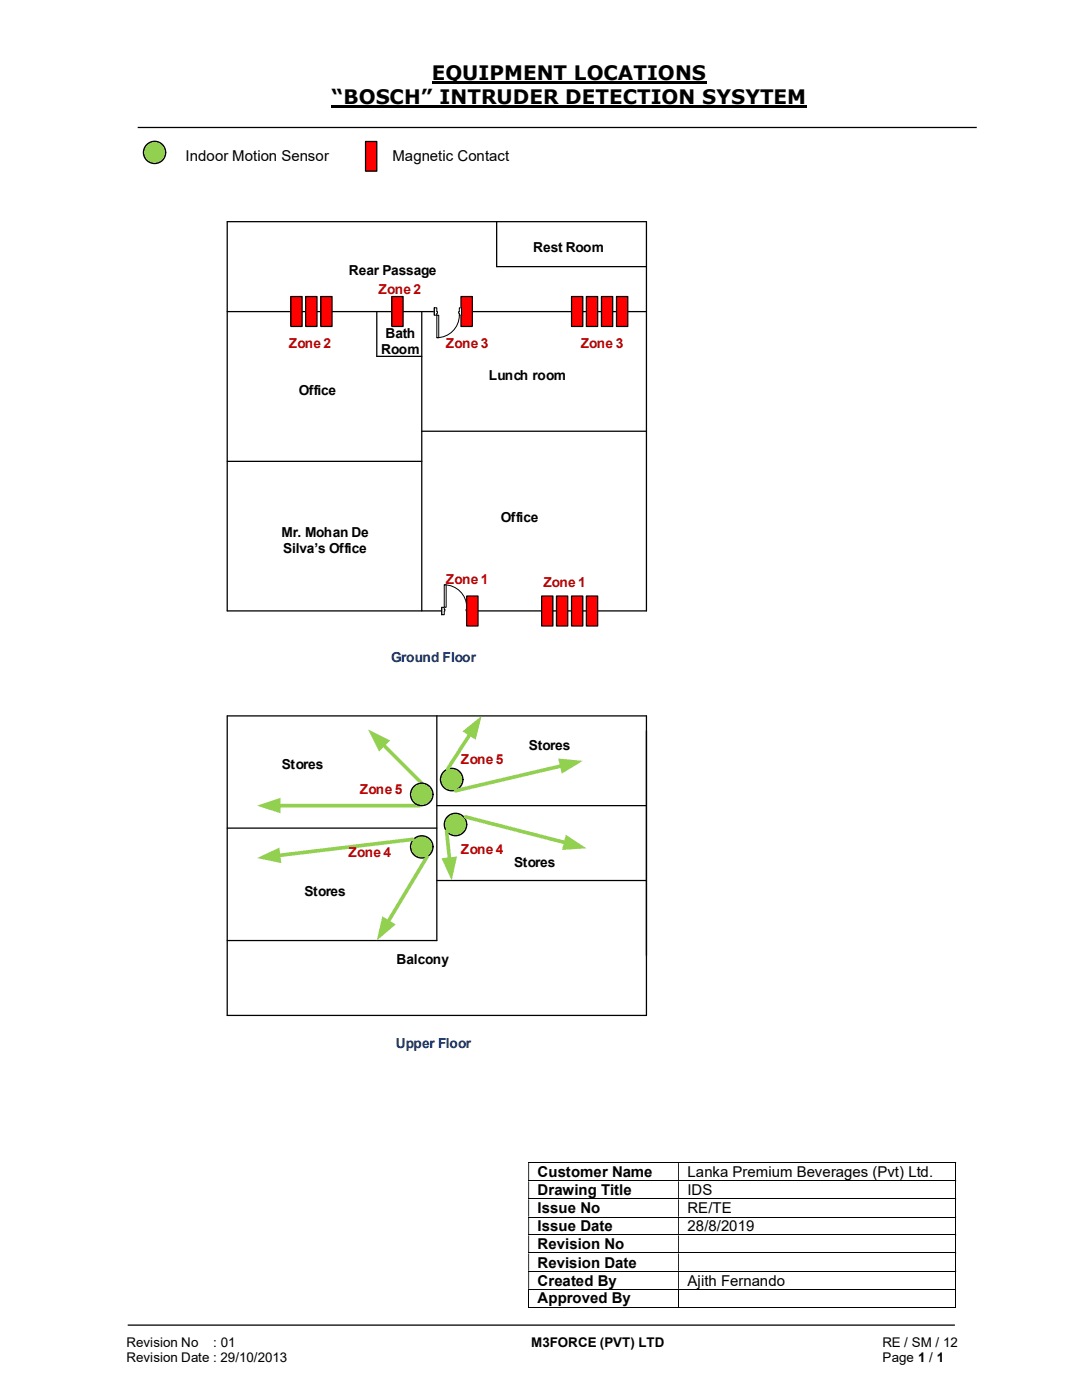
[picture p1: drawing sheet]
<svg xmlns="http://www.w3.org/2000/svg" width="216mm" height="279mm" viewBox="0 0 216 279" stroke-linecap="round" stroke-linejoin="round" font-family="sans-serif">
<path d="M86.1 16.5h54.9M66.2 21.3h94.8" fill="none" stroke="#000" stroke-width=".42"/>
<path d="M27.5 25.4h167.4M25.5 264.5h165" fill="none" stroke="#000" stroke-width=".25"/>
<g fill="none" stroke="#000" stroke-width=".2">
<path d="M105.4 232.1h85.2M105.4 235.7h85.2M105.4 239.3h85.2M190.7 232.1v3.5M190.7 235.8v3.4M190.7 239.4v3.4M105.4 242.9h85.2M105.4 246.5h85.2M105.4 250.1h85.2M105.4 253.7h85.2M105.4 257.3h85.2M105.5 257.3v3.7"/>
<path d="M135.4 257.3v3.7M190.7 243v3.4M190.7 246.5v3.5M190.7 250.1v3.5M190.7 253.8v3.4M190.7 257.3v3.7M105.4 260.9h29.9M135.5 260.9h55.1"/>
</g>
<g fill="#000">
<path d="M190.6 232h.2v.1h-.2zM105.4 232.1h.2v3.5h-.2zM135.3 232.1h.2v3.5h-.2z" fill-rule="evenodd"/>
<path d="M190.6 235.6h.2v.2h-.2zM105.4 235.8h.2v3.4h-.2zM135.3 235.8h.2v3.4h-.2z" fill-rule="evenodd"/>
<path d="M190.6 239.2h.2v.2h-.2zM105.4 239.4h.2v3.4h-.2zM135.3 239.4h.2v3.4h-.2z" fill-rule="evenodd"/>
<path d="M190.6 242.8h.2v.2h-.2zM105.4 243h.2v3.4h-.2zM135.3 243h.2v3.4h-.2z" fill-rule="evenodd"/>
<path d="M190.6 246.4h.2v.1h-.2zM105.4 246.5h.2v3.5h-.2zM135.3 246.5h.2v3.5h-.2z" fill-rule="evenodd"/>
<path d="M190.6 250h.2v.1h-.2zM105.4 250.1h.2v3.5h-.2zM135.3 250.1h.2v3.5h-.2z" fill-rule="evenodd"/>
<path d="M190.6 253.6h.2v.2h-.2zM105.4 253.8h.2v3.4h-.2zM135.3 253.8h.2v3.4h-.2z" fill-rule="evenodd"/>
</g>
<path d="M190.6 257.2h.2v.1h-.2zM190.6 260.8h.2v.2h-.2z" fill="#000"/>
<circle cx="30.8" cy="30.4" r="2.22" fill="#92d050"/>
<circle cx="30.8" cy="30.4" r="2.22" fill="none" stroke="#000" stroke-width=".25"/>
<path d="M72.9 28.2h2.3v6h-2.3z" fill="#f00"/>
<path d="M72.9 28.2h2.3v6h-2.3zM45.3 44.2h83.7v77.7h-83.7zM99.1 44.2v9h29.9M45.3 62.2h83.7M75.2 62.2v8.9h9M84.2 62.2v59.7M45.3 92.1h38.9M84.2 86.1h44.8M45.3 142.9h83.7v59.7h-83.7zM87.2 175.7h41.8M45.3 187.7h41.9" fill="none" stroke="#000" stroke-width=".25"/>
<path d="M55.6 160.8h28.2" fill="none" stroke="#92d050" stroke-width=".72"/>
<path d="M51.3 160.8l4.7-1.6v3.1z" fill="#92d050"/>
<path d="M76.5 148.6l7.7 7.7" fill="none" stroke="#92d050" stroke-width=".72"/>
<path d="M73.4 145.6l4.5 2.2-2.3 2.2z" fill="#92d050"/>
<path d="M87.2 142.9v44.8M45.3 165.3h41.9M87.2 160.8h41.8" fill="none" stroke="#000" stroke-width=".25"/>
<circle cx="90.1" cy="155.6" r="2.24" fill="#92d050"/>
<circle cx="90.1" cy="155.6" r="2.24" fill="none" stroke="#000" stroke-width=".25"/>
<circle cx="84.2" cy="158.5" r="2.24" fill="#92d050"/>
<circle cx="84.2" cy="158.5" r="2.24" fill="none" stroke="#000" stroke-width=".25"/>
<circle cx="84.2" cy="169" r="2.23" fill="#92d050"/>
<circle cx="84.2" cy="169" r="2.23" fill="none" stroke="#000" stroke-width=".25"/>
<circle cx="90.9" cy="164.5" r="2.24" fill="#92d050"/>
<circle cx="90.9" cy="164.5" r="2.24" fill="none" stroke="#000" stroke-width=".25"/>
<path d="M93.8 146.5l-4.5 7" fill="none" stroke="#92d050" stroke-width=".72"/>
<path d="M92.3 146l3.8-3.1-1.2 4.7z" fill="#92d050"/>
<path d="M112.1 152.8l-21.2 5" fill="none" stroke="#92d050" stroke-width=".72"/>
<path d="M111.4 151.4l4.9 .4-4.2 2.6z" fill="#92d050"/>
<path d="M82.4 167.5l-26.9 3.2" fill="none" stroke="#92d050" stroke-width=".72"/>
<path d="M51.3 171.2l4.5-2 .3 3.1z" fill="#92d050"/>
<path d="M92.9 163l20 5.2" fill="none" stroke="#92d050" stroke-width=".72"/>
<path d="M112.9 166.6l4.1 2.7-4.9 .3z" fill="#92d050"/>
<path d="M89.1 165.9l.6 5.6" fill="none" stroke="#92d050" stroke-width=".72"/>
<path d="M88.1 171.3l3.1-.4-1.1 4.8z" fill="#92d050"/>
<path d="M85.2 171l-7.8 13" fill="none" stroke="#92d050" stroke-width=".72"/>
<path d="M76.3 182.9l2.7 1.6-3.8 3.2z" fill="#92d050"/>
<path d="M88.1 121.2h5.5v1.5h-5.5z" fill="#fff"/>
<path d="M88.1 121.2h5.5v1.5h-5.5z" fill="none" stroke="#fff" stroke-width=".2"/>
<path d="M88.1 121.2h.5v1.5h-.5zM93.1 121.2v1.5h.5v-1.5z" fill-rule="evenodd" fill="#fff"/>
<path d="M88.6 121.6v-.4h-.5v1.5h.5v-.7M93.1 121.6v-.4h.5v1.5h-.5v-.7" fill="none" stroke="#000" stroke-width=".2"/>
<path d="M88.6 121.6h.2v.4h-.2zM93 121.6v.4h.1v-.4z" fill-rule="evenodd" fill="#fff"/>
<path d="M88.6 116.7a4.5 4.5 0 0 1 4.5 4.5M88.1 121.2v1.5M88.6 121.6h.2v.4h-.2M93.1 121.6h-.1v.4h.1M93.6 121.2v1.5" fill="none" stroke="#000" stroke-width=".2"/>
<path d="M88.6 116.7h.4v4.5h-.4z" fill-rule="evenodd" fill="#fff"/>
<path d="M88.6 116.7h.4v4.5h-.4z" fill="none" stroke="#000" stroke-width=".2"/>
<path d="M93.1 119h2.3v5.9h-2.3z" fill="#f00"/>
<path d="M93.1 119h2.3v5.9h-2.3z" fill="none" stroke="#000" stroke-width=".25"/>
<path d="M78.2 59.2h2.2v6h-2.2z" fill="#f00"/>
<path d="M78.2 59.2h2.2v6h-2.2z" fill="none" stroke="#000" stroke-width=".25"/>
<path d="M92 59.2h2.2v6h-2.2z" fill="#f00"/>
<path d="M92 59.2h2.2v6h-2.2z" fill="none" stroke="#000" stroke-width=".25"/>
<path d="M117 119h2.3v5.9h-2.3z" fill="#f00"/>
<path d="M117 119h2.3v5.9h-2.3z" fill="none" stroke="#000" stroke-width=".25"/>
<path d="M114 119h2.3v5.9h-2.3z" fill="#f00"/>
<path d="M114 119h2.3v5.9h-2.3z" fill="none" stroke="#000" stroke-width=".25"/>
<path d="M111 119h2.3v5.9h-2.3z" fill="#f00"/>
<path d="M111 119h2.3v5.9h-2.3z" fill="none" stroke="#000" stroke-width=".25"/>
<path d="M108.1 119h2.2v5.9h-2.2z" fill="#f00"/>
<path d="M108.1 119h2.2v5.9h-2.2z" fill="none" stroke="#000" stroke-width=".25"/>
<path d="M123 59.2h2.3v6h-2.3z" fill="#f00"/>
<path d="M123 59.2h2.3v6h-2.3z" fill="none" stroke="#000" stroke-width=".25"/>
<path d="M120 59.2h2.3v6h-2.3z" fill="#f00"/>
<path d="M120 59.2h2.3v6h-2.3z" fill="none" stroke="#000" stroke-width=".25"/>
<path d="M117 59.2h2.3v6h-2.3z" fill="#f00"/>
<path d="M117 59.2h2.3v6h-2.3z" fill="none" stroke="#000" stroke-width=".25"/>
<path d="M114 59.2h2.3v6h-2.3z" fill="#f00"/>
<path d="M114 59.2h2.3v6h-2.3z" fill="none" stroke="#000" stroke-width=".25"/>
<path d="M86.7 61.4h5.4v1.5h-5.4z" fill="#fff"/>
<path d="M86.7 61.4h5.4v1.5h-5.4z" fill="none" stroke="#fff" stroke-width=".2"/>
<path d="M86.7 61.4v1.5h.5v-1.5zM91.7 61.4h.4v1.5h-.4z" fill-rule="evenodd" fill="#fff"/>
<path d="M87.2 62.2v-.8h-.5v1.5h.5v-.4M91.7 62.2v-.8h.4v1.5h-.4v-.4" fill="none" stroke="#000" stroke-width=".2"/>
<path d="M87.2 62.2v.3h.1v-.3zM91.5 62.2h.2v.3h-.2z" fill-rule="evenodd" fill="#fff"/>
<path d="M86.7 61.4v1.5M87.2 62.2h.1v.3h-.1M91.7 62.9a4.5 4.5 0 0 1-4.5 4.5M91.7 62.2h-.2v.3h.2M92.1 61.4v1.5" fill="none" stroke="#000" stroke-width=".2"/>
<path d="M87.2 62.9h.3v4.5h-.3z" fill-rule="evenodd" fill="#fff"/>
<path d="M87.2 62.9h.3v4.5h-.3z" fill="none" stroke="#000" stroke-width=".2"/>
<path d="M64 59.2h2.3v6h-2.3z" fill="#f00"/>
<path d="M64 59.2h2.3v6h-2.3z" fill="none" stroke="#000" stroke-width=".25"/>
<path d="M61 59.2h2.2v6h-2.2z" fill="#f00"/>
<path d="M61 59.2h2.2v6h-2.2z" fill="none" stroke="#000" stroke-width=".25"/>
<path d="M58 59.2h2.3v6h-2.3z" fill="#f00"/>
<path d="M58 59.2h2.3v6h-2.3z" fill="none" stroke="#000" stroke-width=".25"/>
<g font-size="4">
<text x="86.1" y="16">EQUIPMENT LOCATIONS</text>
<text x="66.2" y="20.8">“BOSCH” INTRUDER DETECTION SYSYTEM</text>
</g>
<g font-size="3">
<text x="37" y="32.1">Indoor Motion Sensor</text>
<text x="78.3" y="32.1">Magnetic Contact</text>
<text x="107.3" y="234.9">Customer Name</text>
<text x="107.3" y="238.5">Drawing Title</text>
<text x="137.2" y="234.9">Lanka Premium Beverages (Pvt) Ltd.</text>
<text x="137.2" y="238.5">IDS</text>
<text x="107.3" y="242.1">Issue No</text>
<text x="107.3" y="245.7">Issue Date</text>
<text x="137.2" y="242.1">RE/TE</text>
<text x="137.2" y="245.7">28/8/2019</text>
<text x="107.3" y="249.3">Revision No</text>
<text x="107.3" y="253">Revision Date</text>
<text x="107.3" y="256.6">Created By</text>
<text x="137.2" y="256.6">Ajith Fernando</text>
<text x="107.3" y="260.1">Approved By</text>
</g>
<g font-size="2.7">
<text x="106.4" y="50.4">Rest Room</text>
<text x="69.6" y="54.9">Rear Passage</text>
<text x="76.1" y="70.7">Room</text>
<text x="76.9" y="67.5">Bath</text>
<text x="97.5" y="75.8">Lunch room</text>
<text x="59.6" y="78.8">Office</text>
<text x="56.2" y="107.1">Mr. Mohan De</text>
<text x="99.9" y="104.2">Office</text>
<text x="56.5" y="110.3">Silva’s Office</text>
<text x="105.5" y="149.8">Stores</text>
<text x="56.3" y="153.5">Stores</text>
<text x="102.6" y="172.9">Stores</text>
<text x="60.7" y="178.9">Stores</text>
<text x="79.1" y="192.4">Balcony</text>
<text x="25.2" y="268.8">Revision No</text>
<text x="42.6" y="268.8">: 01</text>
<text x="106" y="268.8">M3FORCE (PVT) LTD</text>
<text x="176.1" y="268.8">RE / SM / 12</text>
<text x="25.2" y="271.8">Revision Date : 29/10/2013</text>
<text x="176.1" y="271.8">Page 1 / 1</text>
</g>
<g font-size="2.7" fill="#c00000">
<text x="75.5" y="58.6">Zone 2</text>
<text x="57.6" y="69.4">Zone 2</text>
<text x="89" y="69.4">Zone 3</text>
<text x="115.9" y="69.4">Zone 3</text>
<text x="89" y="116.5">Zone 1</text>
<text x="108.4" y="117.2">Zone 1</text>
<text x="91.9" y="152.4">Zone 5</text>
<text x="71.8" y="158.4">Zone 5</text>
<text x="69.6" y="171">Zone 4</text>
<text x="91.9" y="170.3">Zone 4</text>
</g>
<g font-size="2.7" fill="#002060">
<text x="78.1" y="132.2">Ground Floor</text>
<text x="79" y="209.2">Upper Floor</text>
</g>
</svg>
